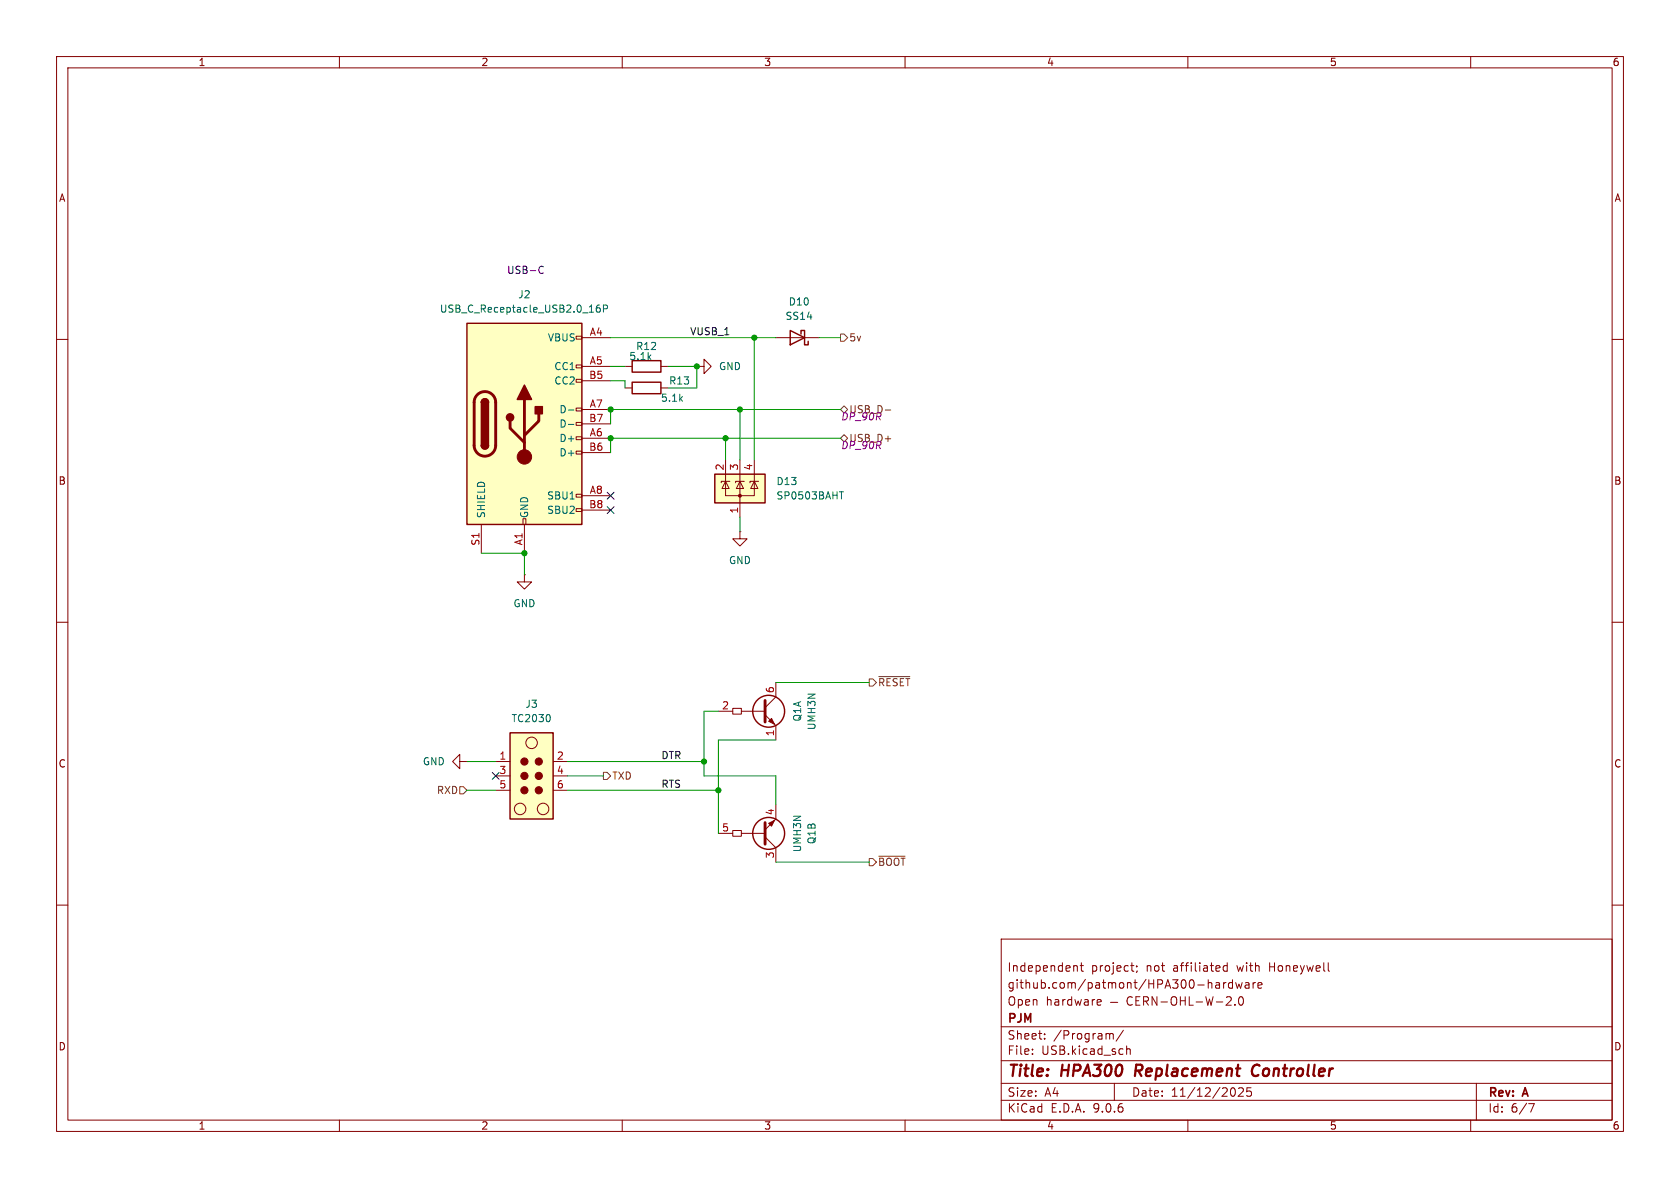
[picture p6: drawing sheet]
(kicad_sch
 (version 20250114)
 (generator "eeschema")
 (generator_version "9.0")
 (paper "A4")
 (title_block
  (title "HPA300 Replacement Controller")
  (date "11/12/2025")
  (rev "A")
  (company "PJM")
  (comment 1 "Open hardware — CERN-OHL-W-2.0")
  (comment 2 "github.com/patmont/HPA300-hardware")
  (comment 3 "Independent project; not affiliated with Honeywell"))
 (lib_symbols
  (symbol "Connector:TC2030" (exclude_from_sim no) (in_bom no) (on_board yes)
   (property "Reference" "J" (at 1.27 8.89 0) (effects (font (size 1.27 1.27))))
   (property "Value" "TC2030" (at 1.27 -8.89 0) (effects (font (size 1.27 1.27))))
   (property "Footprint" "Connector:Tag-Connect_TC2030-IDC-NL_2x03_P1.27mm_Vertical" (at 1.27 0 0) (effects (font (size 1.27 1.27)) (hide yes)))
   (property "Datasheet" "https://www.tag-connect.com/wp-content/uploads/bsk-pdf-manager/2019/12/TC2030-IDC-NL-Datasheet-Rev-B.pdf" (at 1.27 0 0) (effects (font (size 1.27 1.27)) (hide yes)))
   (property "Description" "Tag-Connect’s 6-pins connector" (at 0 0 0) (effects (font (size 1.27 1.27)) (hide yes)))
   (symbol "TC2030_1_1"
    (rectangle (start -2.54 7.62) (end 5.08 -7.62) (stroke (width 0.254) (type default)) (fill (type background)))
    (circle (center -0.762 -5.842) (radius 1.016) (stroke (width 0) (type default)) (fill (type none)))
    (circle (center 0 2.54) (radius 0.635) (stroke (width 0) (type default)) (fill (type outline)))
    (circle (center 0 0) (radius 0.635) (stroke (width 0) (type default)) (fill (type outline)))
    (circle (center 0 -2.54) (radius 0.635) (stroke (width 0) (type default)) (fill (type outline)))
    (circle (center 1.27 5.842) (radius 1.016) (stroke (width 0) (type default)) (fill (type none)))
    (circle (center 2.54 2.54) (radius 0.635) (stroke (width 0) (type default)) (fill (type outline)))
    (circle (center 2.54 0) (radius 0.635) (stroke (width 0) (type default)) (fill (type outline)))
    (circle (center 2.54 -2.54) (radius 0.635) (stroke (width 0) (type default)) (fill (type outline)))
    (circle (center 3.302 -5.842) (radius 1.016) (stroke (width 0) (type default)) (fill (type none)))
    (pin passive line (at -5.08 2.54 0) (length 2.54) (name "~" (effects (font (size 1.27 1.27)))) (number "1" (effects (font (size 1.27 1.27)))))
    (pin passive line (at -5.08 0 0) (length 2.54) (name "~" (effects (font (size 1.27 1.27)))) (number "3" (effects (font (size 1.27 1.27)))))
    (pin passive line (at -5.08 -2.54 0) (length 2.54) (name "~" (effects (font (size 1.27 1.27)))) (number "5" (effects (font (size 1.27 1.27)))))
    (pin passive line (at 7.62 2.54 180) (length 2.54) (name "~" (effects (font (size 1.27 1.27)))) (number "2" (effects (font (size 1.27 1.27)))))
    (pin passive line (at 7.62 0 180) (length 2.54) (name "~" (effects (font (size 1.27 1.27)))) (number "4" (effects (font (size 1.27 1.27)))))
    (pin passive line (at 7.62 -2.54 180) (length 2.54) (name "~" (effects (font (size 1.27 1.27)))) (number "6" (effects (font (size 1.27 1.27))))))
   (embedded_fonts no))
  (symbol "Connector:USB_C_Receptacle_USB2.0_16P"
   (pin_names
    (offset 1.016)) (exclude_from_sim no) (in_bom yes) (on_board yes)
   (property "Reference" "J" (at 0 22.225 0) (effects (font (size 1.27 1.27))))
   (property "Value" "USB_C_Receptacle_USB2.0_16P" (at 0 19.685 0) (effects (font (size 1.27 1.27))))
   (property "Footprint" "" (at 3.81 0 0) (effects (font (size 1.27 1.27)) (hide yes)))
   (property "Datasheet" "https://www.usb.org/sites/default/files/documents/usb_type-c.zip" (at 3.81 0 0) (effects (font (size 1.27 1.27)) (hide yes)))
   (property "Description" "USB 2.0-only 16P Type-C Receptacle connector" (at 0 0 0) (effects (font (size 1.27 1.27)) (hide yes)))
   (symbol "USB_C_Receptacle_USB2.0_16P_0_0"
    (rectangle (start -0.254 -17.78) (end 0.254 -16.764) (stroke (width 0) (type default)) (fill (type none)))
    (rectangle (start 10.16 15.494) (end 9.144 14.986) (stroke (width 0) (type default)) (fill (type none)))
    (rectangle (start 10.16 10.414) (end 9.144 9.906) (stroke (width 0) (type default)) (fill (type none)))
    (rectangle (start 10.16 7.874) (end 9.144 7.366) (stroke (width 0) (type default)) (fill (type none)))
    (rectangle (start 10.16 2.794) (end 9.144 2.286) (stroke (width 0) (type default)) (fill (type none)))
    (rectangle (start 10.16 0.254) (end 9.144 -0.254) (stroke (width 0) (type default)) (fill (type none)))
    (rectangle (start 10.16 -2.286) (end 9.144 -2.794) (stroke (width 0) (type default)) (fill (type none)))
    (rectangle (start 10.16 -4.826) (end 9.144 -5.334) (stroke (width 0) (type default)) (fill (type none)))
    (rectangle (start 10.16 -12.446) (end 9.144 -12.954) (stroke (width 0) (type default)) (fill (type none)))
    (rectangle (start 10.16 -14.986) (end 9.144 -15.494) (stroke (width 0) (type default)) (fill (type none))))
   (symbol "USB_C_Receptacle_USB2.0_16P_0_1"
    (rectangle (start -10.16 17.78) (end 10.16 -17.78) (stroke (width 0.254) (type default)) (fill (type background)))
    (polyline (pts (xy -8.89 -3.81) (xy -8.89 3.81)) (stroke (width 0.508) (type default)) (fill (type none)))
    (rectangle (start -7.62 -3.81) (end -6.35 3.81) (stroke (width 0.254) (type default)) (fill (type outline)))
    (arc (start -7.62 3.81) (mid -6.985 4.4423) (end -6.35 3.81) (stroke (width 0.254) (type default)) (fill (type none)))
    (arc (start -7.62 3.81) (mid -6.985 4.4423) (end -6.35 3.81) (stroke (width 0.254) (type default)) (fill (type outline)))
    (arc (start -8.89 3.81) (mid -6.985 5.7067) (end -5.08 3.81) (stroke (width 0.508) (type default)) (fill (type none)))
    (arc (start -5.08 -3.81) (mid -6.985 -5.7067) (end -8.89 -3.81) (stroke (width 0.508) (type default)) (fill (type none)))
    (arc (start -6.35 -3.81) (mid -6.985 -4.4423) (end -7.62 -3.81) (stroke (width 0.254) (type default)) (fill (type none)))
    (arc (start -6.35 -3.81) (mid -6.985 -4.4423) (end -7.62 -3.81) (stroke (width 0.254) (type default)) (fill (type outline)))
    (polyline (pts (xy -5.08 3.81) (xy -5.08 -3.81)) (stroke (width 0.508) (type default)) (fill (type none)))
    (circle (center -2.54 1.143) (radius 0.635) (stroke (width 0.254) (type default)) (fill (type outline)))
    (polyline (pts (xy -1.27 4.318) (xy 0 6.858) (xy 1.27 4.318) (xy -1.27 4.318)) (stroke (width 0.254) (type default)) (fill (type outline)))
    (polyline (pts (xy 0 -2.032) (xy 2.54 0.508) (xy 2.54 1.778)) (stroke (width 0.508) (type default)) (fill (type none)))
    (polyline (pts (xy 0 -3.302) (xy -2.54 -0.762) (xy -2.54 0.508)) (stroke (width 0.508) (type default)) (fill (type none)))
    (polyline (pts (xy 0 -5.842) (xy 0 4.318)) (stroke (width 0.508) (type default)) (fill (type none)))
    (circle (center 0 -5.842) (radius 1.27) (stroke (width 0) (type default)) (fill (type outline)))
    (rectangle (start 1.905 1.778) (end 3.175 3.048) (stroke (width 0.254) (type default)) (fill (type outline))))
   (symbol "USB_C_Receptacle_USB2.0_16P_1_1"
    (pin passive line (at -7.62 -22.86 90) (length 5.08) (name "SHIELD" (effects (font (size 1.27 1.27)))) (number "S1" (effects (font (size 1.27 1.27)))))
    (pin passive line (at 0 -22.86 90) (length 5.08) (name "GND" (effects (font (size 1.27 1.27)))) (number "A1" (effects (font (size 1.27 1.27)))))
    (pin passive line (at 0 -22.86 90) (length 5.08) (hide yes) (name "GND" (effects (font (size 1.27 1.27)))) (number "A12" (effects (font (size 1.27 1.27)))))
    (pin passive line (at 0 -22.86 90) (length 5.08) (hide yes) (name "GND" (effects (font (size 1.27 1.27)))) (number "B1" (effects (font (size 1.27 1.27)))))
    (pin passive line (at 0 -22.86 90) (length 5.08) (hide yes) (name "GND" (effects (font (size 1.27 1.27)))) (number "B12" (effects (font (size 1.27 1.27)))))
    (pin passive line (at 15.24 15.24 180) (length 5.08) (name "VBUS" (effects (font (size 1.27 1.27)))) (number "A4" (effects (font (size 1.27 1.27)))))
    (pin passive line (at 15.24 15.24 180) (length 5.08) (hide yes) (name "VBUS" (effects (font (size 1.27 1.27)))) (number "A9" (effects (font (size 1.27 1.27)))))
    (pin passive line (at 15.24 15.24 180) (length 5.08) (hide yes) (name "VBUS" (effects (font (size 1.27 1.27)))) (number "B4" (effects (font (size 1.27 1.27)))))
    (pin passive line (at 15.24 15.24 180) (length 5.08) (hide yes) (name "VBUS" (effects (font (size 1.27 1.27)))) (number "B9" (effects (font (size 1.27 1.27)))))
    (pin bidirectional line (at 15.24 10.16 180) (length 5.08) (name "CC1" (effects (font (size 1.27 1.27)))) (number "A5" (effects (font (size 1.27 1.27)))))
    (pin bidirectional line (at 15.24 7.62 180) (length 5.08) (name "CC2" (effects (font (size 1.27 1.27)))) (number "B5" (effects (font (size 1.27 1.27)))))
    (pin bidirectional line (at 15.24 2.54 180) (length 5.08) (name "D-" (effects (font (size 1.27 1.27)))) (number "A7" (effects (font (size 1.27 1.27)))))
    (pin bidirectional line (at 15.24 0 180) (length 5.08) (name "D-" (effects (font (size 1.27 1.27)))) (number "B7" (effects (font (size 1.27 1.27)))))
    (pin bidirectional line (at 15.24 -2.54 180) (length 5.08) (name "D+" (effects (font (size 1.27 1.27)))) (number "A6" (effects (font (size 1.27 1.27)))))
    (pin bidirectional line (at 15.24 -5.08 180) (length 5.08) (name "D+" (effects (font (size 1.27 1.27)))) (number "B6" (effects (font (size 1.27 1.27)))))
    (pin bidirectional line (at 15.24 -12.7 180) (length 5.08) (name "SBU1" (effects (font (size 1.27 1.27)))) (number "A8" (effects (font (size 1.27 1.27)))))
    (pin bidirectional line (at 15.24 -15.24 180) (length 5.08) (name "SBU2" (effects (font (size 1.27 1.27)))) (number "B8" (effects (font (size 1.27 1.27))))))
   (embedded_fonts no))
  (symbol "Device:R"
   (pin_numbers (hide yes))
   (pin_names
    (offset 0)) (exclude_from_sim no) (in_bom yes) (on_board yes)
   (property "Reference" "R" (at 2.032 0 90) (effects (font (size 1.27 1.27))))
   (property "Value" "R" (at 0 0 90) (effects (font (size 1.27 1.27))))
   (property "Footprint" "" (at -1.778 0 90) (effects (font (size 1.27 1.27)) (hide yes)))
   (property "Datasheet" "~" (at 0 0 0) (effects (font (size 1.27 1.27)) (hide yes)))
   (property "Description" "Resistor" (at 0 0 0) (effects (font (size 1.27 1.27)) (hide yes)))
   (symbol "R_0_1"
    (rectangle (start -1.016 -2.54) (end 1.016 2.54) (stroke (width 0.254) (type default)) (fill (type none))))
   (symbol "R_1_1"
    (pin passive line (at 0 3.81 270) (length 1.27) (name "~" (effects (font (size 1.27 1.27)))) (number "1" (effects (font (size 1.27 1.27)))))
    (pin passive line (at 0 -3.81 90) (length 1.27) (name "~" (effects (font (size 1.27 1.27)))) (number "2" (effects (font (size 1.27 1.27))))))
   (embedded_fonts no))
  (symbol "Diode:SS14"
   (pin_numbers (hide yes))
   (pin_names
    (offset 1.016) (hide yes)) (exclude_from_sim no) (in_bom yes) (on_board yes)
   (property "Reference" "D" (at 0 2.54 0) (effects (font (size 1.27 1.27))))
   (property "Value" "SS14" (at 0 -2.54 0) (effects (font (size 1.27 1.27))))
   (property "Footprint" "Diode_SMD:D_SMA" (at 0 -4.445 0) (effects (font (size 1.27 1.27)) (hide yes)))
   (property "Datasheet" "https://www.vishay.com/docs/88746/ss12.pdf" (at 0 0 0) (effects (font (size 1.27 1.27)) (hide yes)))
   (property "Description" "40V 1A Schottky Diode, SMA" (at 0 0 0) (effects (font (size 1.27 1.27)) (hide yes)))
   (symbol "SS14_0_1"
    (polyline (pts (xy -1.905 0.635) (xy -1.905 1.27) (xy -1.27 1.27) (xy -1.27 -1.27) (xy -0.635 -1.27) (xy -0.635 -0.635)) (stroke (width 0.254) (type default)) (fill (type none)))
    (polyline (pts (xy 1.27 1.27) (xy 1.27 -1.27) (xy -1.27 0) (xy 1.27 1.27)) (stroke (width 0.254) (type default)) (fill (type none)))
    (polyline (pts (xy 1.27 0) (xy -1.27 0)) (stroke (width 0) (type default)) (fill (type none))))
   (symbol "SS14_1_1"
    (pin passive line (at -3.81 0 0) (length 2.54) (name "K" (effects (font (size 1.27 1.27)))) (number "1" (effects (font (size 1.27 1.27)))))
    (pin passive line (at 3.81 0 180) (length 2.54) (name "A" (effects (font (size 1.27 1.27)))) (number "2" (effects (font (size 1.27 1.27))))))
   (embedded_fonts no))
  (symbol "Power_Protection:SP0503BAHT"
   (pin_names (hide yes)) (exclude_from_sim no) (in_bom yes) (on_board yes)
   (property "Reference" "D" (at 5.715 2.54 0) (effects (font (size 1.27 1.27)) (justify left)))
   (property "Value" "SP0503BAHT" (at 5.715 0.635 0) (effects (font (size 1.27 1.27)) (justify left)))
   (property "Footprint" "Package_TO_SOT_SMD:SOT-143" (at 5.715 -1.27 0) (effects (font (size 1.27 1.27)) (justify left) (hide yes)))
   (property "Datasheet" "http://www.littelfuse.com/~/media/files/littelfuse/technical%20resources/documents/data%20sheets/sp05xxba.pdf" (at 3.175 3.175 0) (effects (font (size 1.27 1.27)) (hide yes)))
   (property "Description" "TVS Diode Array, 5.5V Standoff, 3 Channels, SOT-143 package" (at 0 0 0) (effects (font (size 1.27 1.27)) (hide yes)))
   (symbol "SP0503BAHT_0_0"
    (pin passive line (at 0 -5.08 90) (length 2.54) (name "A" (effects (font (size 1.27 1.27)))) (number "1" (effects (font (size 1.27 1.27))))))
   (symbol "SP0503BAHT_0_1"
    (rectangle (start -4.445 2.54) (end 4.445 -2.54) (stroke (width 0.254) (type default)) (fill (type background)))
    (polyline (pts (xy -3.302 1.016) (xy -3.302 1.27) (xy -1.905 1.27) (xy -1.778 1.27)) (stroke (width 0) (type default)) (fill (type none)))
    (polyline (pts (xy -2.54 2.54) (xy -2.54 1.27)) (stroke (width 0) (type default)) (fill (type none)))
    (polyline (pts (xy -2.54 1.27) (xy -2.54 -1.27) (xy 2.54 -1.27) (xy 2.54 1.27)) (stroke (width 0) (type default)) (fill (type none)))
    (polyline (pts (xy -2.54 1.27) (xy -1.905 0) (xy -3.175 0) (xy -2.54 1.27)) (stroke (width 0) (type default)) (fill (type none)))
    (polyline (pts (xy 0 2.54) (xy 0 1.27)) (stroke (width 0) (type default)) (fill (type none)))
    (polyline (pts (xy 0 -1.27) (xy 0 1.27)) (stroke (width 0) (type default)) (fill (type none)))
    (polyline (pts (xy 0 -1.27) (xy 0 -2.54)) (stroke (width 0) (type default)) (fill (type none)))
    (circle (center 0 -1.27) (radius 0.254) (stroke (width 0) (type default)) (fill (type outline)))
    (polyline (pts (xy 0.635 1.27) (xy 0.762 1.27)) (stroke (width 0) (type default)) (fill (type none)))
    (polyline (pts (xy 0.635 1.27) (xy -0.762 1.27) (xy -0.762 1.016)) (stroke (width 0) (type default)) (fill (type none)))
    (polyline (pts (xy 0.635 0) (xy -0.635 0) (xy 0 1.27) (xy 0.635 0)) (stroke (width 0) (type default)) (fill (type none)))
    (polyline (pts (xy 1.778 1.016) (xy 1.778 1.27) (xy 3.175 1.27) (xy 3.302 1.27)) (stroke (width 0) (type default)) (fill (type none)))
    (polyline (pts (xy 2.54 2.54) (xy 2.54 1.27)) (stroke (width 0) (type default)) (fill (type none)))
    (polyline (pts (xy 2.54 1.27) (xy 1.905 0) (xy 3.175 0) (xy 2.54 1.27)) (stroke (width 0) (type default)) (fill (type none))))
   (symbol "SP0503BAHT_1_1"
    (pin passive line (at -2.54 5.08 270) (length 2.54) (name "K" (effects (font (size 1.27 1.27)))) (number "2" (effects (font (size 1.27 1.27)))))
    (pin passive line (at 0 5.08 270) (length 2.54) (name "K" (effects (font (size 1.27 1.27)))) (number "3" (effects (font (size 1.27 1.27)))))
    (pin passive line (at 2.54 5.08 270) (length 2.54) (name "K" (effects (font (size 1.27 1.27)))) (number "4" (effects (font (size 1.27 1.27))))))
   (embedded_fonts no))
  (symbol "Transistor_BJT:UMH3N"
   (pin_names (hide yes)) (exclude_from_sim no) (in_bom yes) (on_board yes)
   (property "Reference" "Q" (at 7.62 1.27 0) (effects (font (size 1.27 1.27)) (justify left)))
   (property "Value" "UMH3N" (at 7.62 -1.27 0) (effects (font (size 1.27 1.27)) (justify left)))
   (property "Footprint" "Package_TO_SOT_SMD:SOT-363_SC-70-6" (at 0.127 -11.176 0) (effects (font (size 1.27 1.27)) (hide yes)))
   (property "Datasheet" "http://rohmfs.rohm.com/en/products/databook/datasheet/discrete/transistor/digital/emh3t2r-e.pdf" (at 3.81 0 0) (effects (font (size 1.27 1.27)) (hide yes)))
   (property "Description" "0.1A Ic, 50V Vce, Dual NPN Input Resistor Transistors, SOT-363" (at 0 0 0) (effects (font (size 1.27 1.27)) (hide yes)))
   (symbol "UMH3N_0_1"
    (rectangle (start -6.35 0.508) (end -4.826 -0.508) (stroke (width 0) (type default)) (fill (type none)))
    (polyline (pts (xy -0.762 0) (xy -4.826 0)) (stroke (width 0) (type default)) (fill (type none)))
    (polyline (pts (xy -0.635 1.905) (xy -0.635 -1.905)) (stroke (width 0.508) (type default)) (fill (type none)))
    (polyline (pts (xy -0.635 0.635) (xy 1.27 2.54)) (stroke (width 0) (type default)) (fill (type none)))
    (polyline (pts (xy -0.635 -0.635) (xy 1.27 -2.54)) (stroke (width 0) (type default)) (fill (type none)))
    (polyline (pts (xy 0 -1.778) (xy 0.508 -1.27) (xy 1.016 -2.286) (xy 0 -1.778)) (stroke (width 0) (type default)) (fill (type outline))))
   (symbol "UMH3N_1_1"
    (circle (center 0 0) (radius 2.8194) (stroke (width 0.254) (type default)) (fill (type none)))
    (pin input line (at -8.89 0 0) (length 2.54) (name "B1" (effects (font (size 1.27 1.27)))) (number "2" (effects (font (size 1.27 1.27)))))
    (pin passive line (at 1.27 5.08 270) (length 2.54) (name "C1" (effects (font (size 1.27 1.27)))) (number "6" (effects (font (size 1.27 1.27)))))
    (pin passive line (at 1.27 -5.08 90) (length 2.54) (name "E1" (effects (font (size 1.27 1.27)))) (number "1" (effects (font (size 1.27 1.27))))))
   (symbol "UMH3N_2_1"
    (circle (center 0 0) (radius 2.8194) (stroke (width 0.254) (type default)) (fill (type none)))
    (pin input line (at -8.89 0 0) (length 2.54) (name "B2" (effects (font (size 1.27 1.27)))) (number "5" (effects (font (size 1.27 1.27)))))
    (pin passive line (at 1.27 5.08 270) (length 2.54) (name "C2" (effects (font (size 1.27 1.27)))) (number "3" (effects (font (size 1.27 1.27)))))
    (pin passive line (at 1.27 -5.08 90) (length 2.54) (name "E2" (effects (font (size 1.27 1.27)))) (number "4" (effects (font (size 1.27 1.27))))))
   (embedded_fonts no))
  (symbol "power:GND"
   (power)
   (pin_numbers (hide yes))
   (pin_names
    (offset 0) (hide yes)) (exclude_from_sim no) (in_bom yes) (on_board yes)
   (property "Reference" "#PWR" (at 0 -6.35 0) (effects (font (size 1.27 1.27)) (hide yes)))
   (property "Value" "GND" (at 0 -3.81 0) (effects (font (size 1.27 1.27))))
   (property "Footprint" "" (at 0 0 0) (effects (font (size 1.27 1.27)) (hide yes)))
   (property "Datasheet" "" (at 0 0 0) (effects (font (size 1.27 1.27)) (hide yes)))
   (property "Description" "Power symbol creates a global label with name \"GND\" , ground" (at 0 0 0) (effects (font (size 1.27 1.27)) (hide yes)))
   (symbol "GND_0_1"
    (polyline (pts (xy 0 0) (xy 0 -1.27) (xy 1.27 -1.27) (xy 0 -2.54) (xy -1.27 -1.27) (xy 0 -1.27)) (stroke (width 0) (type default)) (fill (type none))))
   (symbol "GND_1_1"
    (pin power_in line (at 0 0 270) (length 0) (name "~" (effects (font (size 1.27 1.27)))) (number "1" (effects (font (size 1.27 1.27))))))
   (embedded_fonts no)))
 (text "USB-C"
  (exclude_from_sim no)
  (at 92.964 48.006 0)
  (effects (font (size 1.27 1.27))))
 (junction
  (at 123.19 64.77)
  (diameter 0)
  (color 0 0 0 0))
 (junction
  (at 130.81 72.39)
  (diameter 0)
  (color 0 0 0 0))
 (junction
  (at 107.95 72.39)
  (diameter 0)
  (color 0 0 0 0))
 (junction
  (at 124.46 134.62)
  (diameter 0)
  (color 0 0 0 0))
 (junction
  (at 127 139.7)
  (diameter 0)
  (color 0 0 0 0))
 (junction
  (at 133.35 59.69)
  (diameter 0)
  (color 0 0 0 0))
 (junction
  (at 128.27 77.47)
  (diameter 0)
  (color 0 0 0 0))
 (junction
  (at 107.95 77.47)
  (diameter 0)
  (color 0 0 0 0))
 (junction
  (at 92.71 97.79)
  (diameter 0)
  (color 0 0 0 0))
 (no_connect
  (at 107.95 90.17))
 (no_connect
  (at 87.63 137.16))
 (no_connect
  (at 107.95 87.63))
 (wire
  (pts (xy 128.27 77.47) (xy 128.27 81.28))
  (stroke (width 0) (type default)))
 (wire
  (pts (xy 110.49 67.31) (xy 110.49 68.58))
  (stroke (width 0) (type default)))
 (wire
  (pts (xy 133.35 59.69) (xy 133.35 81.28))
  (stroke (width 0) (type default)))
 (wire
  (pts (xy 127 139.7) (xy 127 130.81))
  (stroke (width 0) (type default)))
 (wire
  (pts (xy 107.95 72.39) (xy 130.81 72.39))
  (stroke (width 0) (type default)))
 (wire
  (pts (xy 137.16 142.24) (xy 137.16 137.16))
  (stroke (width 0) (type default)))
 (wire
  (pts (xy 130.81 72.39) (xy 148.59 72.39))
  (stroke (width 0) (type default)))
 (wire
  (pts (xy 82.55 134.62) (xy 87.63 134.62))
  (stroke (width 0) (type default)))
 (wire
  (pts (xy 123.19 64.77) (xy 123.19 68.58))
  (stroke (width 0) (type default)))
 (wire
  (pts (xy 107.95 77.47) (xy 107.95 80.01))
  (stroke (width 0) (type default)))
 (wire
  (pts (xy 137.16 120.65) (xy 153.67 120.65))
  (stroke (width 0) (type default)))
 (wire
  (pts (xy 85.09 97.79) (xy 92.71 97.79))
  (stroke (width 0) (type default)))
 (wire
  (pts (xy 137.16 152.4) (xy 153.67 152.4))
  (stroke (width 0) (type default)))
 (wire
  (pts (xy 100.33 134.62) (xy 124.46 134.62))
  (stroke (width 0) (type default)))
 (wire
  (pts (xy 130.81 91.44) (xy 130.81 93.98))
  (stroke (width 0) (type default)))
 (wire
  (pts (xy 118.11 64.77) (xy 123.19 64.77))
  (stroke (width 0) (type default)))
 (wire
  (pts (xy 107.95 59.69) (xy 133.35 59.69))
  (stroke (width 0) (type default)))
 (wire
  (pts (xy 124.46 137.16) (xy 124.46 134.62))
  (stroke (width 0) (type default)))
 (wire
  (pts (xy 107.95 72.39) (xy 107.95 74.93))
  (stroke (width 0) (type default)))
 (wire
  (pts (xy 124.46 134.62) (xy 124.46 125.73))
  (stroke (width 0) (type default)))
 (wire
  (pts (xy 92.71 97.79) (xy 92.71 101.6))
  (stroke (width 0) (type default)))
 (wire
  (pts (xy 144.78 59.69) (xy 148.59 59.69))
  (stroke (width 0) (type default)))
 (wire
  (pts (xy 137.16 137.16) (xy 124.46 137.16))
  (stroke (width 0) (type default)))
 (wire
  (pts (xy 82.55 139.7) (xy 87.63 139.7))
  (stroke (width 0) (type default)))
 (wire
  (pts (xy 107.95 67.31) (xy 110.49 67.31))
  (stroke (width 0) (type default)))
 (wire
  (pts (xy 100.33 139.7) (xy 127 139.7))
  (stroke (width 0) (type default)))
 (wire
  (pts (xy 130.81 72.39) (xy 130.81 81.28))
  (stroke (width 0) (type default)))
 (wire
  (pts (xy 107.95 64.77) (xy 110.49 64.77))
  (stroke (width 0) (type default)))
 (wire
  (pts (xy 100.33 137.16) (xy 106.68 137.16))
  (stroke (width 0) (type default)))
 (wire
  (pts (xy 124.46 125.73) (xy 127 125.73))
  (stroke (width 0) (type default)))
 (wire
  (pts (xy 127 130.81) (xy 137.16 130.81))
  (stroke (width 0) (type default)))
 (wire
  (pts (xy 127 147.32) (xy 127 139.7))
  (stroke (width 0) (type default)))
 (wire
  (pts (xy 133.35 59.69) (xy 137.16 59.69))
  (stroke (width 0) (type default)))
 (wire
  (pts (xy 107.95 77.47) (xy 128.27 77.47))
  (stroke (width 0) (type default)))
 (wire
  (pts (xy 118.11 68.58) (xy 123.19 68.58))
  (stroke (width 0) (type default)))
 (wire
  (pts (xy 128.27 77.47) (xy 148.59 77.47))
  (stroke (width 0) (type default)))
 (label "RTS"
  (at 116.84 139.7 0)
  (effects (font (size 1.27 1.27)) (justify left bottom)))
 (label "VUSB_1"
  (at 121.92 59.69 0)
  (effects (font (size 1.27 1.27)) (justify left bottom)))
 (label "DTR"
  (at 116.84 134.62 0)
  (effects (font (size 1.27 1.27)) (justify left bottom)))
 (hierarchical_label "RXD"
  (shape input)
  (at 82.55 139.7 180)
  (effects (font (size 1.27 1.27)) (justify right)))
 (hierarchical_label "~{BOOT}"
  (shape output)
  (at 153.67 152.4 0)
  (effects (font (size 1.27 1.27)) (justify left)))
 (hierarchical_label "USB_D+"
  (shape bidirectional)
  (at 148.59 77.47 0)
  (fields_autoplaced yes)
  (effects (font (size 1.27 1.27)) (justify left))
  (property "Netclass" "DP_90R" (at 148.59 78.74 0) (effects (font (size 1.27 1.27)
    (italic yes)) (justify left))))
 (hierarchical_label "5v"
  (shape output)
  (at 148.59 59.69 0)
  (effects (font (size 1.27 1.27)) (justify left)))
 (hierarchical_label "~{RESET}"
  (shape output)
  (at 153.67 120.65 0)
  (effects (font (size 1.27 1.27)) (justify left)))
 (hierarchical_label "TXD"
  (shape output)
  (at 106.68 137.16 0)
  (effects (font (size 1.27 1.27)) (justify left)))
 (hierarchical_label "USB_D-"
  (shape bidirectional)
  (at 148.59 72.39 0)
  (fields_autoplaced yes)
  (effects (font (size 1.27 1.27)) (justify left))
  (property "Netclass" "DP_90R" (at 148.59 73.66 0) (effects (font (size 1.27 1.27)
    (italic yes)) (justify left))))
 (symbol
  (lib_id "power:GND")
  (at 82.55 134.62 270)
  (unit 1)
  (exclude_from_sim no)
  (in_bom yes)
  (on_board yes)
  (dnp no)
  (fields_autoplaced yes)
  (property "Reference" "#PWR08" (at 76.2 134.62 0) (effects (font (size 1.27 1.27)) (hide yes)))
  (property "Value" "GND" (at 78.74 134.6199 90) (effects (font (size 1.27 1.27)) (justify right)))
  (property "Footprint" "" (at 82.55 134.62 0) (effects (font (size 1.27 1.27)) (hide yes)))
  (property "Datasheet" "" (at 82.55 134.62 0) (effects (font (size 1.27 1.27)) (hide yes)))
  (property "Description" "Power symbol creates a global label with name \"GND\" , ground" (at 82.55 134.62 0) (effects (font (size 1.27 1.27)) (hide yes)))
  (pin "1"))
 (symbol
  (lib_id "power:GND")
  (at 92.71 101.6 0)
  (unit 1)
  (exclude_from_sim no)
  (in_bom yes)
  (on_board yes)
  (dnp no)
  (fields_autoplaced yes)
  (property "Reference" "#PWR04" (at 92.71 107.95 0) (effects (font (size 1.27 1.27)) (hide yes)))
  (property "Value" "GND" (at 92.71 106.68 0) (effects (font (size 1.27 1.27))))
  (property "Footprint" "" (at 92.71 101.6 0) (effects (font (size 1.27 1.27)) (hide yes)))
  (property "Datasheet" "" (at 92.71 101.6 0) (effects (font (size 1.27 1.27)) (hide yes)))
  (property "Description" "Power symbol creates a global label with name \"GND\" , ground" (at 92.71 101.6 0) (effects (font (size 1.27 1.27)) (hide yes)))
  (pin "1"))
 (symbol
  (lib_id "Connector:TC2030")
  (at 92.71 137.16 0)
  (unit 1)
  (exclude_from_sim no)
  (in_bom no)
  (on_board yes)
  (dnp no)
  (fields_autoplaced yes)
  (property "Reference" "J3" (at 93.98 124.46 0) (effects (font (size 1.27 1.27))))
  (property "Value" "TC2030" (at 93.98 127 0) (effects (font (size 1.27 1.27))))
  (property "Footprint" "Connector:Tag-Connect_TC2030-IDC-NL_2x03_P1.27mm_Vertical" (at 93.98 137.16 0) (effects (font (size 1.27 1.27)) (hide yes)))
  (property "Datasheet" "https://www.tag-connect.com/wp-content/uploads/bsk-pdf-manager/2019/12/TC2030-IDC-NL-Datasheet-Rev-B.pdf" (at 93.98 137.16 0) (effects (font (size 1.27 1.27)) (hide yes)))
  (property "Description" "Tag-Connect’s 6-pins connector" (at 92.71 137.16 0) (effects (font (size 1.27 1.27)) (hide yes)))
  (pin "3")
  (pin "1")
  (pin "5")
  (pin "2")
  (pin "4")
  (pin "6"))
 (symbol
  (lib_id "power:GND")
  (at 123.19 64.77 90)
  (unit 1)
  (exclude_from_sim no)
  (in_bom yes)
  (on_board yes)
  (dnp no)
  (fields_autoplaced yes)
  (property "Reference" "#PWR07" (at 129.54 64.77 0) (effects (font (size 1.27 1.27)) (hide yes)))
  (property "Value" "GND" (at 127 64.7699 90) (effects (font (size 1.27 1.27)) (justify right)))
  (property "Footprint" "" (at 123.19 64.77 0) (effects (font (size 1.27 1.27)) (hide yes)))
  (property "Datasheet" "" (at 123.19 64.77 0) (effects (font (size 1.27 1.27)) (hide yes)))
  (property "Description" "Power symbol creates a global label with name \"GND\" , ground" (at 123.19 64.77 0) (effects (font (size 1.27 1.27)) (hide yes)))
  (pin "1"))
 (symbol
  (lib_id "Device:R")
  (at 114.3 68.58 90)
  (unit 1)
  (exclude_from_sim no)
  (in_bom yes)
  (on_board yes)
  (dnp no)
  (property "Reference" "R13" (at 120.142 67.31 90) (effects (font (size 1.27 1.27))))
  (property "Value" "5.1k" (at 118.872 70.358 90) (effects (font (size 1.27 1.27))))
  (property "Footprint" "Resistor_SMD:R_0805_2012Metric" (at 114.3 70.358 90) (effects (font (size 1.27 1.27)) (hide yes)))
  (property "Datasheet" "~" (at 114.3 68.58 0) (effects (font (size 1.27 1.27)) (hide yes)))
  (property "Description" "Resistor" (at 114.3 68.58 0) (effects (font (size 1.27 1.27)) (hide yes)))
  (property "Digikey" "CRCW08055K10FKEA" (at 114.3 68.58 90) (effects (font (size 1.27 1.27)) (hide yes)))
  (pin "2")
  (pin "1"))
 (symbol
  (lib_id "Diode:SS14")
  (at 140.97 59.69 180)
  (unit 1)
  (exclude_from_sim no)
  (in_bom yes)
  (on_board yes)
  (dnp no)
  (fields_autoplaced yes)
  (property "Reference" "D10" (at 141.2875 53.34 0) (effects (font (size 1.27 1.27))))
  (property "Value" "SS14" (at 141.2875 55.88 0) (effects (font (size 1.27 1.27))))
  (property "Footprint" "Diode_SMD:D_SMA" (at 140.97 55.245 0) (effects (font (size 1.27 1.27)) (hide yes)))
  (property "Datasheet" "https://www.vishay.com/docs/88746/ss12.pdf" (at 140.97 59.69 0) (effects (font (size 1.27 1.27)) (hide yes)))
  (property "Description" "40V 1A Schottky Diode, SMA" (at 140.97 59.69 0) (effects (font (size 1.27 1.27)) (hide yes)))
  (property "Digikey" "B140Q-13-F" (at 140.97 59.69 0) (effects (font (size 1.27 1.27)) (hide yes)))
  (pin "2")
  (pin "1"))
 (symbol
  (lib_id "Device:R")
  (at 114.3 64.77 270)
  (unit 1)
  (exclude_from_sim no)
  (in_bom yes)
  (on_board yes)
  (dnp no)
  (property "Reference" "R12" (at 114.3 61.214 90) (effects (font (size 1.27 1.27))))
  (property "Value" "5.1k" (at 113.284 62.992 90) (effects (font (size 1.27 1.27))))
  (property "Footprint" "Resistor_SMD:R_0805_2012Metric" (at 114.3 62.992 90) (effects (font (size 1.27 1.27)) (hide yes)))
  (property "Datasheet" "~" (at 114.3 64.77 0) (effects (font (size 1.27 1.27)) (hide yes)))
  (property "Description" "Resistor" (at 114.3 64.77 0) (effects (font (size 1.27 1.27)) (hide yes)))
  (property "Digikey" "CRCW08055K10FKEA" (at 114.3 64.77 90) (effects (font (size 1.27 1.27)) (hide yes)))
  (pin "1")
  (pin "2"))
 (symbol
  (lib_id "Transistor_BJT:UMH3N")
  (at 135.89 125.73 0)
  (unit 1)
  (exclude_from_sim no)
  (in_bom yes)
  (on_board yes)
  (dnp no)
  (property "Reference" "Q1" (at 140.97 125.73 90) (effects (font (size 1.27 1.27))))
  (property "Value" "UMH3N" (at 143.51 125.73 90) (effects (font (size 1.27 1.27))))
  (property "Footprint" "Package_TO_SOT_SMD:SOT-363_SC-70-6" (at 136.017 136.906 0) (effects (font (size 1.27 1.27)) (hide yes)))
  (property "Datasheet" "http://rohmfs.rohm.com/en/products/databook/datasheet/discrete/transistor/digital/emh3t2r-e.pdf" (at 139.7 125.73 0) (effects (font (size 1.27 1.27)) (hide yes)))
  (property "Description" "0.1A Ic, 50V Vce, Dual NPN Input Resistor Transistors, SOT-363" (at 135.89 125.73 0) (effects (font (size 1.27 1.27)) (hide yes)))
  (property "Digikey" "UMH3NFHATN" (at 135.89 125.73 90) (effects (font (size 1.27 1.27)) (hide yes)))
  (pin "1")
  (pin "5")
  (pin "3")
  (pin "2")
  (pin "6")
  (pin "4"))
 (symbol
  (lib_id "Power_Protection:SP0503BAHT")
  (at 130.81 86.36 0)
  (unit 1)
  (exclude_from_sim no)
  (in_bom yes)
  (on_board yes)
  (dnp no)
  (fields_autoplaced yes)
  (property "Reference" "D13" (at 137.16 85.0899 0) (effects (font (size 1.27 1.27)) (justify left)))
  (property "Value" "SP0503BAHT" (at 137.16 87.6299 0) (effects (font (size 1.27 1.27)) (justify left)))
  (property "Footprint" "Package_TO_SOT_SMD:SOT-143" (at 136.525 87.63 0) (effects (font (size 1.27 1.27)) (justify left) (hide yes)))
  (property "Datasheet" "http://www.littelfuse.com/~/media/files/littelfuse/technical%20resources/documents/data%20sheets/sp05xxba.pdf" (at 133.985 83.185 0) (effects (font (size 1.27 1.27)) (hide yes)))
  (property "Description" "TVS Diode Array, 5.5V Standoff, 3 Channels, SOT-143 package" (at 130.81 86.36 0) (effects (font (size 1.27 1.27)) (hide yes)))
  (property "Digikey" " SP0503BAHTG" (at 130.81 86.36 0) (effects (font (size 1.27 1.27)) (hide yes)))
  (pin "4")
  (pin "1")
  (pin "3")
  (pin "2"))
 (symbol
  (lib_id "power:GND")
  (at 130.81 93.98 0)
  (unit 1)
  (exclude_from_sim no)
  (in_bom yes)
  (on_board yes)
  (dnp no)
  (fields_autoplaced yes)
  (property "Reference" "#PWR027" (at 130.81 100.33 0) (effects (font (size 1.27 1.27)) (hide yes)))
  (property "Value" "GND" (at 130.81 99.06 0) (effects (font (size 1.27 1.27))))
  (property "Footprint" "" (at 130.81 93.98 0) (effects (font (size 1.27 1.27)) (hide yes)))
  (property "Datasheet" "" (at 130.81 93.98 0) (effects (font (size 1.27 1.27)) (hide yes)))
  (property "Description" "Power symbol creates a global label with name \"GND\" , ground" (at 130.81 93.98 0) (effects (font (size 1.27 1.27)) (hide yes)))
  (pin "1"))
 (symbol
  (lib_id "Transistor_BJT:UMH3N")
  (at 135.89 147.32 0)
  (mirror x)
  (unit 2)
  (exclude_from_sim no)
  (in_bom yes)
  (on_board yes)
  (dnp no)
  (property "Reference" "Q1" (at 143.51 147.32 90) (effects (font (size 1.27 1.27))))
  (property "Value" "UMH3N" (at 140.97 147.32 90) (effects (font (size 1.27 1.27))))
  (property "Footprint" "Package_TO_SOT_SMD:SOT-363_SC-70-6" (at 136.017 136.144 0) (effects (font (size 1.27 1.27)) (hide yes)))
  (property "Datasheet" "http://rohmfs.rohm.com/en/products/databook/datasheet/discrete/transistor/digital/emh3t2r-e.pdf" (at 139.7 147.32 0) (effects (font (size 1.27 1.27)) (hide yes)))
  (property "Description" "0.1A Ic, 50V Vce, Dual NPN Input Resistor Transistors, SOT-363" (at 135.89 147.32 0) (effects (font (size 1.27 1.27)) (hide yes)))
  (property "Digikey" "UMH3NFHATN" (at 135.89 147.32 90) (effects (font (size 1.27 1.27)) (hide yes)))
  (pin "1")
  (pin "5")
  (pin "3")
  (pin "2")
  (pin "6")
  (pin "4"))
 (symbol
  (lib_id "Connector:USB_C_Receptacle_USB2.0_16P")
  (at 92.71 74.93 0)
  (unit 1)
  (exclude_from_sim no)
  (in_bom yes)
  (on_board yes)
  (dnp no)
  (fields_autoplaced yes)
  (property "Reference" "J2" (at 92.71 52.07 0) (effects (font (size 1.27 1.27))))
  (property "Value" "USB_C_Receptacle_USB2.0_16P" (at 92.71 54.61 0) (effects (font (size 1.27 1.27))))
  (property "Footprint" "Connector_USB:USB_C_Receptacle_GCT_USB4110" (at 96.52 74.93 0) (effects (font (size 1.27 1.27)) (hide yes)))
  (property "Datasheet" "https://www.usb.org/sites/default/files/documents/usb_type-c.zip" (at 96.52 74.93 0) (effects (font (size 1.27 1.27)) (hide yes)))
  (property "Description" "USB 2.0-only 16P Type-C Receptacle connector" (at 92.71 74.93 0) (effects (font (size 1.27 1.27)) (hide yes)))
  (property "Digikey" " USB4110-GF-A" (at 92.71 74.93 0) (effects (font (size 1.27 1.27)) (hide yes)))
  (pin "A4")
  (pin "B12")
  (pin "A6")
  (pin "A5")
  (pin "B1")
  (pin "B4")
  (pin "B5")
  (pin "A7")
  (pin "A8")
  (pin "B7")
  (pin "A9")
  (pin "A1")
  (pin "B9")
  (pin "B6")
  (pin "S1")
  (pin "B8")
  (pin "A12")))
